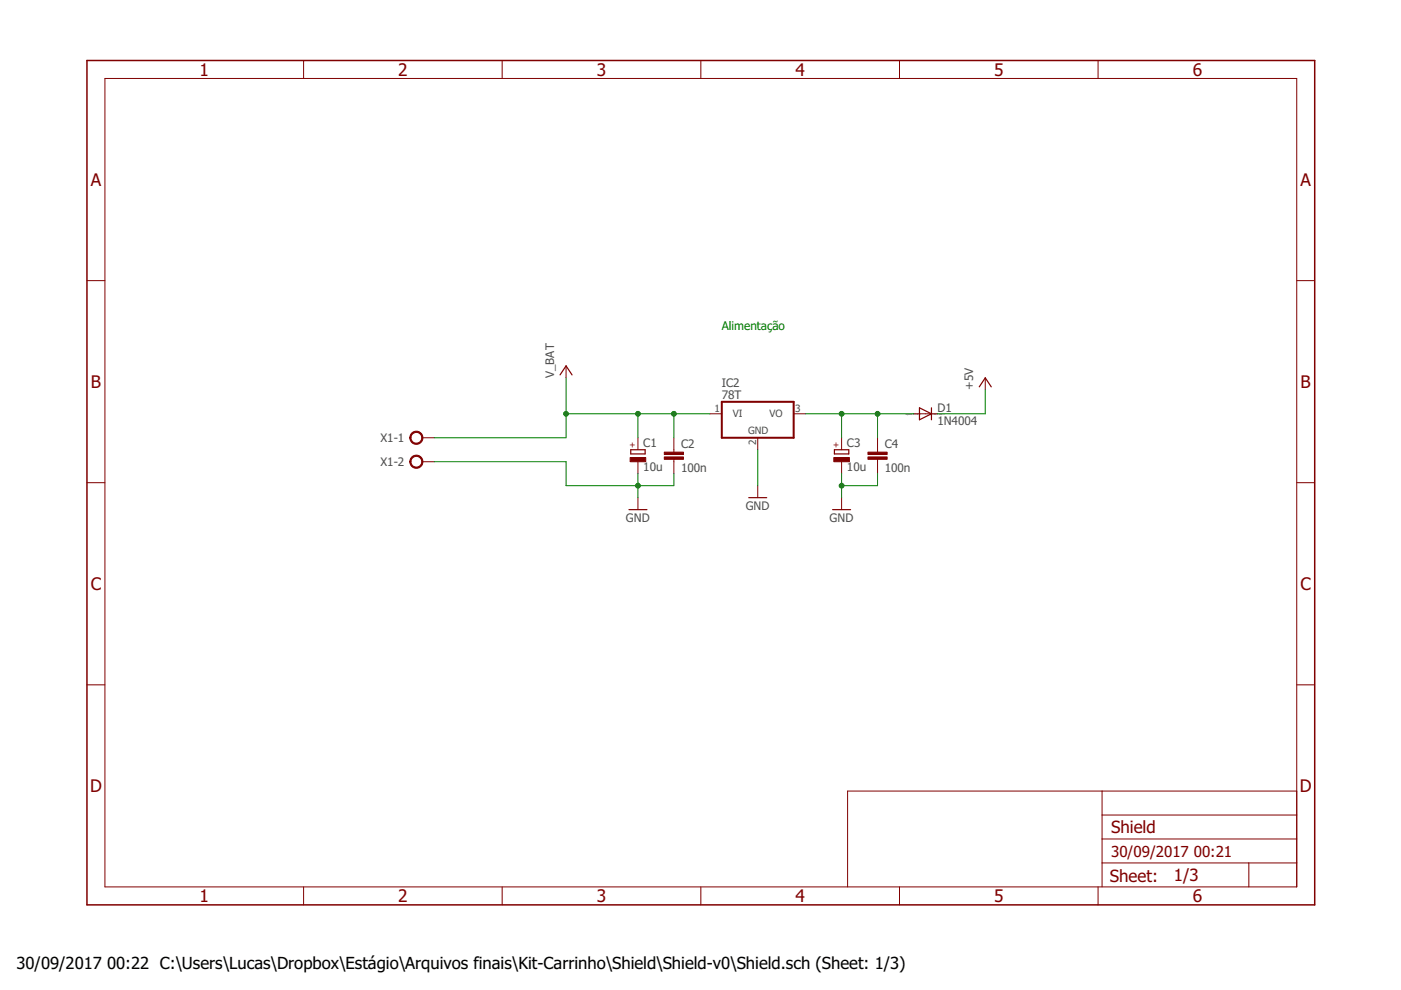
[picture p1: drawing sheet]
<svg xmlns="http://www.w3.org/2000/svg" width="297mm" height="210mm" viewBox="0 0 297 210" stroke-linecap="round" stroke-linejoin="round" font-family="sans-serif">
<path d="M153 85.2h15.3v7.6h-15.3z" fill="none" stroke="#800000" stroke-width=".42"/>
<g fill="none" stroke="#800000" stroke-width=".21">
<path d="M22.2 16.6h252.7v171.4h-252.7zM64.4 12.8v3.8M106.5 12.8v3.8M148.6 12.8v3.8M190.7 12.8v3.8M232.8 12.8v3.8M18.4 59.5h3.8M274.9 59.5h3.8M120 77.6v2.5M89.5 92.8h2.6M89.5 97.9h2.6M135.3 92.8v2.6"/>
<path d="M135.3 97.9v2.5M142.9 92.8v3.1M142.9 97.4v3M150.5 87.7h2.5M160.7 92.8v2.6M168.3 87.7h2.5M178.4 92.8v2.6M178.4 97.9v2.5M186.1 92.8v3.1M186.1 97.4v3M193.7 87.7h5M208.9 80.1v2.6"/>
<path d="M18.4 102.3h3.8M135.3 105.5v2.6M160.7 103v2.5M178.4 105.5v2.6M274.9 102.3h3.8M18.4 145.2h3.8M274.9 145.2h3.8M233.7 167.7v20.3M233.7 177.9h41.2M233.7 172.8h41.2M274.9 167.7h-95.2v20.3M64.4 188v3.9"/>
<path d="M106.5 188v3.9M148.6 188v3.9M190.7 188v3.9M232.8 188v3.9M233.7 183h41.2M264.8 183v5"/>
</g>
<path d="M118.7 79.5l1.3-1.9 1.3 1.9M133.7 95.4h3.1v.8h-3.1zM176.9 95.4h3.1v.8h-3.1zM194.9 86.5l2.6 1.2-2.6 1.3zM197.5 86.5v2.5M207.6 82l1.3-1.9 1.3 1.9M133.3 108.1h3.9M158.7 105.5h3.9M176.5 108.1h3.8" fill="none" stroke="#800000" stroke-width=".25"/>
<g fill="#800000" stroke="#800000" stroke-width=".21">
<path d="M133.6 97h3.3v.9h-3.3z"/>
<path d="M176.8 97h3.3v.9h-3.3z"/>
<path d="M184 96.9h4.1v.5h-4.1z"/>
<path d="M184 95.9h4.1v.5h-4.1z"/>
<path d="M140.8 96.9h4.1v.5h-4.1z"/>
<path d="M140.8 95.9h4.1v.5h-4.1z"/>
</g>
<g fill="#800000" stroke="#800000" stroke-width=".21">
<path d="M87.2 91.9a1.4 1.4 0 0 1 2.3 .2 1.4 1.4 0 0 1-.9 2.1 1.4 1.4 0 0 1-1.7-1.4h.2a1.15 1.15 0 0 1 1.6-1 1.15 1.15 0 0 1 .3 1.9 1.15 1.15 0 0 1-1.8-.6l-.1-.3h-.2z" fill-rule="evenodd"/>
<path d="M87.2 96.9a1.4 1.4 0 0 1 2.3 .3 1.4 1.4 0 0 1-.9 2.1 1.4 1.4 0 0 1-1.7-1.4h.2a1.15 1.15 0 0 1 1.6-1.1 1.15 1.15 0 0 1 .3 2 1.15 1.15 0 0 1-1.8-.6l-.1-.3h-.2z" fill-rule="evenodd"/>
</g>
<path d="M18.4 12.8h260.3v179.1h-260.3z" fill="none" stroke="#800000" stroke-width=".32"/>
<g fill="none" stroke="#008000" stroke-width=".21">
<path d="M92.1 97.9h27.9v5.1h22.9v-2.6M120 80.1v12.7h-27.9M120 87.7h30.5M135.3 87.7v5.1M142.9 87.7v5.1M160.7 95.4v7.6M170.8 87.7h22.9M178.4 87.7v5.1M186.1 87.7v5.1M208.9 82.7v5h-10.2M135.3 100.4v5.1M178.4 100.4v5.1"/>
<path d="M186.1 100.4v2.6h-7.7"/>
</g>
<g fill="#008000" stroke="#008000" stroke-width=".21">
<circle cx="135.3" cy="103" r=".51"/>
<circle cx="178.4" cy="103" r=".51"/>
<circle cx="135.3" cy="87.7" r=".51"/>
<circle cx="120" cy="87.7" r=".51"/>
<circle cx="142.9" cy="87.7" r=".51"/>
<circle cx="186.1" cy="87.7" r=".51"/>
<circle cx="178.4" cy="87.7" r=".51"/>
</g>
<g font-size="3.7" fill="#800000">
<text x="42.3" y="16">1</text>
<text x="84.4" y="16">2</text>
<text x="126.5" y="16">3</text>
<text x="168.7" y="16">4</text>
<text x="210.8" y="16">5</text>
<text x="252.9" y="16">6</text>
<text x="19.2" y="39.4">A</text>
<text x="275.7" y="39.4">A</text>
<text x="19.3" y="82.2">B</text>
<text x="275.8" y="82.2">B</text>
<text x="19.2" y="125.1">C</text>
<text x="275.7" y="125.1">C</text>
<text x="19.1" y="167.9">D</text>
<text x="275.6" y="167.9">D</text>
<text x="42.3" y="191.2">1</text>
<text x="84.4" y="191.2">2</text>
<text x="126.5" y="191.2">3</text>
<text x="168.7" y="191.2">4</text>
<text x="210.8" y="191.2">5</text>
<text x="252.9" y="191.2">6</text>
</g>
<g font-size="3.6" fill="#800000">
<text x="235.6" y="176.6">Shield</text>
<text x="235.3" y="186.9">Sheet:</text>
<text x="248.9" y="186.8">1/3</text>
</g>
<g font-size="3.5">
<text x="3.5" y="205.4">30/09/2017</text>
<text x="22.7" y="205.4">00:22 C:\Users\Lucas\Dropbox\Estágio\Arquivos finais\Kit-Carrinho\Shield\Shield-v0\Shield.sch (Sheet: 1/3)</text>
</g>
<g font-size="3.2" fill="#800000">
<text x="235.6" y="181.7">30/09/2017</text>
<text x="253.1" y="181.7">00:21</text>
</g>
<text font-size="2.5" fill="#008000" x="153" y="70">Alimentação</text>
<g font-size="2.5" fill="#505050">
<text x="117.5" y="80.1" transform="rotate(-90 117.5 80.1)">V_BAT</text>
<text x="153" y="82">IC2</text>
<text x="206.4" y="82.7" transform="rotate(-90 206.4 82.7)">+5V</text>
<text x="153" y="84.6">78T</text>
<text x="198.7" y="87.3">D1</text>
<text x="80.7" y="93.7">X1-1</text>
<text x="136.4" y="94.9">C1</text>
<text x="144.4" y="95">C2</text>
<text x="179.6" y="94.9">C3</text>
<text x="187.6" y="95">C4</text>
<text x="198.7" y="90.1">1N4004</text>
<text x="80.7" y="98.8">X1-2</text>
<text x="136.4" y="100">10u</text>
<text x="144.4" y="100.1">100n</text>
<text x="179.6" y="100">10u</text>
<text x="187.6" y="100.1">100n</text>
<text x="132.7" y="110.6">GND</text>
<text x="158.1" y="108.1">GND</text>
<text x="175.9" y="110.6">GND</text>
</g>
<g font-size="2.1" fill="#505050">
<text x="151.5" y="87.4">1</text>
<text x="155.4" y="88.5">VI</text>
<text x="163.2" y="88.5">VO</text>
<text x="168.6" y="87.4">3</text>
<text x="158.6" y="92.1">GND</text>
<text x="160.3" y="94.3" transform="rotate(-90 160.3 94.3)">2</text>
</g>
<g font-size="1.8" fill="#800000">
<text x="134.7" y="95" transform="rotate(-90 134.7 95)">+</text>
<text x="177.8" y="95" transform="rotate(-90 177.8 95)">+</text>
</g>
<g font-size=".6" fill="#505050">
<text x="192.1" y="87.9">SpiceOrder</text>
<text x="195" y="87.9">1</text>
<text x="197.1" y="87.9">SpiceOrder 2</text>
</g>
</svg>
